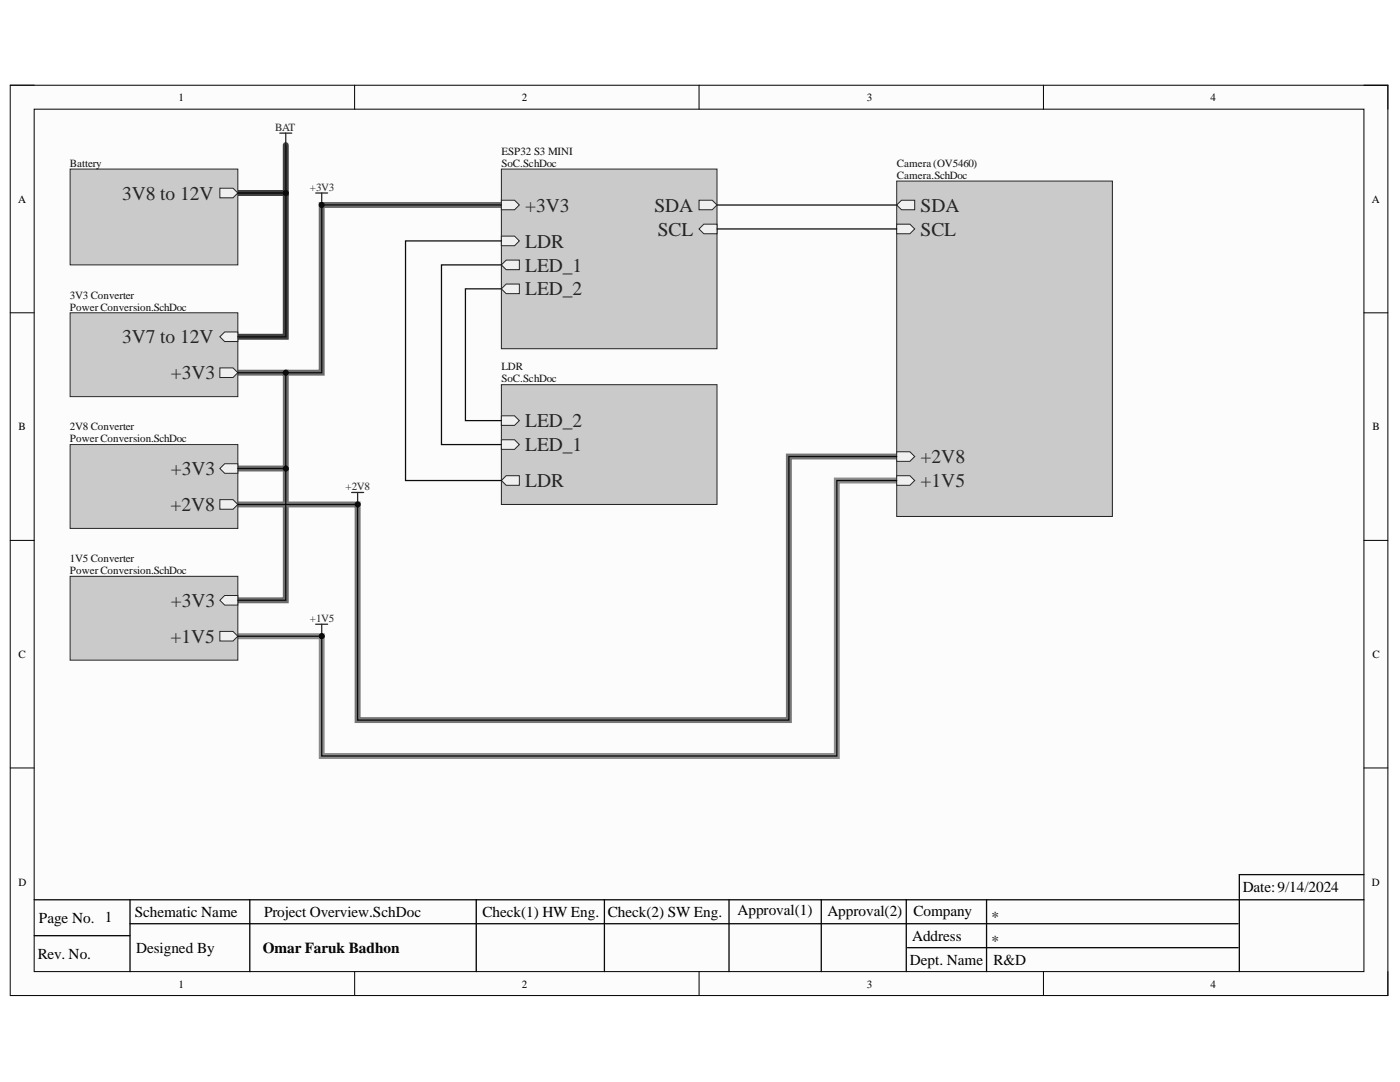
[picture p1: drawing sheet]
<svg xmlns="http://www.w3.org/2000/svg" width="279mm" height="216mm" viewBox="0 0 279 216" stroke-linecap="round" stroke-linejoin="round" font-family="sans-serif">
<path d="M2 17h275v181.7h-275z" fill-rule="evenodd" fill="#fcfcfc"/>
<path d="M2 17h275v181.7h-275z" fill="none" stroke="#000" stroke-width=".2"/>
<path d="M6.8 21.8h265.4v172.1h-265.4z" fill-rule="evenodd" fill="#fcfcfc"/>
<g fill="none" stroke="#000" stroke-width=".2">
<path d="M2 17h4.8M70.8 17v4.8M139.5 17v4.8M208.2 17v4.8M272.2 17h4.8v4.8M6.8 21.8h265.4v172.1h-265.4zM2 62.4h4.8M272.2 62.4h4.8M2 107.8h4.8M272.2 107.8h4.8M2 153.2h4.8M272.2 153.2h4.8"/>
<path d="M70.8 193.9v4.8M139.5 193.9v4.8M208.2 193.9v4.8M277 193.9v4.8"/>
</g>
<path d="M57 29v9.5h-9.5M57 38.5v28.7h-9.5" fill="none" stroke="#3d3d3d" stroke-width="1.2"/>
<path d="M100.1 40.9h-35.9v33.5h-7.2M47.5 74.4h9.5v19.1h-9.5M57 93.5v26.3h-9.5" fill="none" stroke="#6c6c6c" stroke-width="1.2"/>
<path d="M179 91.1h-21.6v52.6h-86v-43h-23.9" fill="none" stroke="#767676" stroke-width="1.2"/>
<path d="M179 95.9h-12v55h-102.8v-23.9h-16.7" fill="none" stroke="#8c8c8c" stroke-width="1.2"/>
<g fill="none" stroke="#000" stroke-width=".25">
<path d="M6.8 179.5h265.4M25.9 179.5v14.4M49.9 179.5v14.4M95 179.5v14.4M120.6 179.5v14.4M145.5 179.5v14.4M163.9 179.5v14.4M180.9 179.5v14.4M196.9 179.5v14.4M247.3 179.5v14.4M272.2 174.5h-24.9v4.8M6.8 186.7h19.1"/>
<path d="M25.9 184.3h221.2M181.1 189.1h66"/>
</g>
<path d="M100.1 33.7h43v35.9h-43z" fill-rule="evenodd" fill="#cacaca"/>
<path d="M100.1 33.7h43v35.9h-43z" fill="none" stroke="#262626" stroke-width=".2"/>
<path d="M139.5 40h2.6l1 .9-1 1h-2.6z" fill-rule="evenodd" fill="#f0f0f0"/>
<path d="M139.5 40h2.6l1 .9-1 1h-2.6z" fill="none" stroke="#262626" stroke-width=".2"/>
<path d="M139.5 45.7l1-1h2.6v1.9h-2.6z" fill-rule="evenodd" fill="#f0f0f0"/>
<path d="M139.5 45.7l1-1h2.6v1.9h-2.6z" fill="none" stroke="#262626" stroke-width=".2"/>
<path d="M100.1 40h2.6l.9 .9-.9 1h-2.6z" fill-rule="evenodd" fill="#f0f0f0"/>
<path d="M100.1 40h2.6l.9 .9-.9 1h-2.6z" fill="none" stroke="#262626" stroke-width=".2"/>
<path d="M100.1 47.1h2.6l.9 1-.9 .9h-2.6z" fill-rule="evenodd" fill="#f0f0f0"/>
<path d="M100.1 47.1h2.6l.9 1-.9 .9h-2.6z" fill="none" stroke="#262626" stroke-width=".2"/>
<path d="M100.1 52.9l.9-1h2.6v1.9h-2.6z" fill-rule="evenodd" fill="#f0f0f0"/>
<path d="M100.1 52.9l.9-1h2.6v1.9h-2.6z" fill="none" stroke="#262626" stroke-width=".2"/>
<path d="M100.1 57.6l.9-.9h2.6v1.9h-2.6z" fill-rule="evenodd" fill="#f0f0f0"/>
<path d="M100.1 57.6l.9-.9h2.6v1.9h-2.6z" fill="none" stroke="#262626" stroke-width=".2"/>
<path d="M179 36.1h43v67h-43z" fill-rule="evenodd" fill="#cacaca"/>
<path d="M179 36.1h43v67h-43z" fill="none" stroke="#262626" stroke-width=".2"/>
<path d="M179 40.9l.9-.9h2.6v1.9h-2.6z" fill-rule="evenodd" fill="#f0f0f0"/>
<path d="M179 40.9l.9-.9h2.6v1.9h-2.6z" fill="none" stroke="#262626" stroke-width=".2"/>
<path d="M179 44.7h2.6l.9 1-.9 .9h-2.6z" fill-rule="evenodd" fill="#f0f0f0"/>
<path d="M179 44.7h2.6l.9 1-.9 .9h-2.6z" fill="none" stroke="#262626" stroke-width=".2"/>
<path d="M179 90.1h2.6l.9 1-.9 1h-2.6z" fill-rule="evenodd" fill="#f0f0f0"/>
<path d="M179 90.1h2.6l.9 1-.9 1h-2.6z" fill="none" stroke="#262626" stroke-width=".2"/>
<path d="M179 94.9h2.6l.9 1-.9 .9h-2.6z" fill-rule="evenodd" fill="#f0f0f0"/>
<path d="M179 94.9h2.6l.9 1-.9 .9h-2.6z" fill="none" stroke="#262626" stroke-width=".2"/>
<path d="M14 33.7h33.5v19.2h-33.5z" fill-rule="evenodd" fill="#cacaca"/>
<path d="M14 33.7h33.5v19.2h-33.5z" fill="none" stroke="#262626" stroke-width=".2"/>
<path d="M43.9 37.6h2.6l1 .9-1 1h-2.6z" fill-rule="evenodd" fill="#f0f0f0"/>
<path d="M43.9 37.6h2.6l1 .9-1 1h-2.6z" fill="none" stroke="#262626" stroke-width=".2"/>
<path d="M14 62.4h33.5v16.7h-33.5z" fill-rule="evenodd" fill="#cacaca"/>
<path d="M14 62.4h33.5v16.7h-33.5z" fill="none" stroke="#262626" stroke-width=".2"/>
<path d="M43.9 67.2l.9-1h2.7v2h-2.7z" fill-rule="evenodd" fill="#f0f0f0"/>
<path d="M43.9 67.2l.9-1h2.7v2h-2.7z" fill="none" stroke="#262626" stroke-width=".2"/>
<path d="M43.9 73.4h2.6l1 1-1 .9h-2.6z" fill-rule="evenodd" fill="#f0f0f0"/>
<path d="M43.9 73.4h2.6l1 1-1 .9h-2.6z" fill="none" stroke="#262626" stroke-width=".2"/>
<path d="M14 88.7h33.5v16.7h-33.5z" fill-rule="evenodd" fill="#cacaca"/>
<path d="M14 88.7h33.5v16.7h-33.5z" fill="none" stroke="#262626" stroke-width=".2"/>
<path d="M43.9 93.5l.9-1h2.7v1.9h-2.7z" fill-rule="evenodd" fill="#f0f0f0"/>
<path d="M43.9 93.5l.9-1h2.7v1.9h-2.7z" fill="none" stroke="#262626" stroke-width=".2"/>
<path d="M43.9 99.7h2.6l1 1-1 .9h-2.6z" fill-rule="evenodd" fill="#f0f0f0"/>
<path d="M43.9 99.7h2.6l1 1-1 .9h-2.6z" fill="none" stroke="#262626" stroke-width=".2"/>
<path d="M14 115h33.5v16.7h-33.5z" fill-rule="evenodd" fill="#cacaca"/>
<path d="M14 115h33.5v16.7h-33.5z" fill="none" stroke="#262626" stroke-width=".2"/>
<path d="M43.9 119.8l.9-1h2.7v1.9h-2.7z" fill-rule="evenodd" fill="#f0f0f0"/>
<path d="M43.9 119.8l.9-1h2.7v1.9h-2.7z" fill="none" stroke="#262626" stroke-width=".2"/>
<path d="M43.9 126h2.6l1 1-1 .9h-2.6z" fill-rule="evenodd" fill="#f0f0f0"/>
<path d="M43.9 126h2.6l1 1-1 .9h-2.6z" fill="none" stroke="#262626" stroke-width=".2"/>
<path d="M55.8 26.6h2.4M57 26.6v2.4M63 38.5h2.4M64.2 38.5v2.4" fill="none" stroke="#262626" stroke-width=".25"/>
<circle cx="64.2" cy="40.9" r=".48" fill="#0e0e0e"/>
<circle cx="64.2" cy="40.9" r=".48" fill="none" stroke="#0e0e0e" stroke-width=".2"/>
<path d="M70.2 98.3h2.4M71.4 98.3v2.4" fill="none" stroke="#262626" stroke-width=".25"/>
<circle cx="71.4" cy="100.7" r=".48" fill="#0e0e0e"/>
<circle cx="71.4" cy="100.7" r=".48" fill="none" stroke="#0e0e0e" stroke-width=".2"/>
<path d="M63 124.6h2.4M64.2 124.6v2.4" fill="none" stroke="#262626" stroke-width=".25"/>
<circle cx="64.2" cy="126.9" r=".48" fill="#0e0e0e"/>
<circle cx="64.2" cy="126.9" r=".48" fill="none" stroke="#0e0e0e" stroke-width=".2"/>
<path d="M100.1 76.8h43v23.9h-43z" fill-rule="evenodd" fill="#cacaca"/>
<path d="M100.1 76.8h43v23.9h-43z" fill="none" stroke="#262626" stroke-width=".2"/>
<path d="M100.1 95.9l.9-1h2.6v1.9h-2.6z" fill-rule="evenodd" fill="#f0f0f0"/>
<path d="M100.1 95.9l.9-1h2.6v1.9h-2.6z" fill="none" stroke="#262626" stroke-width=".2"/>
<path d="M100.1 87.8h2.6l.9 .9-.9 1h-2.6z" fill-rule="evenodd" fill="#f0f0f0"/>
<path d="M100.1 87.8h2.6l.9 .9-.9 1h-2.6z" fill="none" stroke="#262626" stroke-width=".2"/>
<path d="M100.1 83h2.6l.9 .9-.9 1h-2.6z" fill-rule="evenodd" fill="#f0f0f0"/>
<path d="M100.1 83h2.6l.9 .9-.9 1h-2.6z" fill="none" stroke="#262626" stroke-width=".2"/>
<path d="M57 29v9.5h-9.5" fill="none" stroke="#0e0e0e" stroke-width=".25"/>
<circle cx="57" cy="38.5" r=".48" fill="#0e0e0e"/>
<circle cx="57" cy="38.5" r=".48" fill="none" stroke="#0e0e0e" stroke-width=".2"/>
<path d="M57 38.5v28.7h-9.5" fill="none" stroke="#0e0e0e" stroke-width=".25"/>
<circle cx="57" cy="38.5" r=".48" fill="#0e0e0e"/>
<circle cx="57" cy="38.5" r=".48" fill="none" stroke="#0e0e0e" stroke-width=".2"/>
<path d="M47.5 74.4h9.5v19.1h-9.5" fill="none" stroke="#0e0e0e" stroke-width=".25"/>
<circle cx="57" cy="74.4" r=".48" fill="#0e0e0e"/>
<circle cx="57" cy="74.4" r=".48" fill="none" stroke="#0e0e0e" stroke-width=".2"/>
<circle cx="57" cy="93.5" r=".48" fill="#0e0e0e"/>
<circle cx="57" cy="93.5" r=".48" fill="none" stroke="#0e0e0e" stroke-width=".2"/>
<path d="M57 93.5v26.3h-9.5" fill="none" stroke="#0e0e0e" stroke-width=".25"/>
<circle cx="57" cy="93.5" r=".48" fill="#0e0e0e"/>
<circle cx="57" cy="93.5" r=".48" fill="none" stroke="#0e0e0e" stroke-width=".2"/>
<path d="M100.1 40.9h-35.9v33.5h-7.2" fill="none" stroke="#0e0e0e" stroke-width=".25"/>
<circle cx="57" cy="74.4" r=".48" fill="#0e0e0e"/>
<circle cx="57" cy="74.4" r=".48" fill="none" stroke="#0e0e0e" stroke-width=".2"/>
<circle cx="64.2" cy="40.9" r=".48" fill="#0e0e0e"/>
<circle cx="64.2" cy="40.9" r=".48" fill="none" stroke="#0e0e0e" stroke-width=".2"/>
<path d="M179 91.1h-21.6v52.6h-86v-43h-23.9" fill="none" stroke="#0e0e0e" stroke-width=".25"/>
<circle cx="71.4" cy="100.7" r=".48" fill="#0e0e0e"/>
<circle cx="71.4" cy="100.7" r=".48" fill="none" stroke="#0e0e0e" stroke-width=".2"/>
<path d="M179 95.9h-12v55h-102.8v-23.9h-16.7" fill="none" stroke="#0e0e0e" stroke-width=".25"/>
<circle cx="64.2" cy="126.9" r=".48" fill="#0e0e0e"/>
<circle cx="64.2" cy="126.9" r=".48" fill="none" stroke="#0e0e0e" stroke-width=".2"/>
<path d="M100.1 57.6h-7.2v26.3h7.2M100.1 52.9h-12v35.8h12M100.1 48.1h-19.2v47.8h19.2M143.1 40.9h35.9M143.1 45.7h35.9" fill="none" stroke="#0e0e0e" stroke-width=".25"/>
<g font-size="3.9" fill="#262626">
<text x="24.4" y="39.8">3V8 to 12V</text>
<text x="104.8" y="42.2">+3V3</text>
<text x="130.6" y="42.2">SDA</text>
<text x="131.3" y="47">SCL</text>
<text x="183.7" y="42.2">SDA</text>
<text x="183.7" y="47">SCL</text>
<text x="104.8" y="49.4">LDR</text>
<text x="104.8" y="54.2">LED_1</text>
<text x="104.8" y="59">LED_2</text>
<text x="24.4" y="68.5">3V7 to 12V</text>
<text x="34.1" y="75.7">+3V3</text>
<text x="104.8" y="85.3">LED_2</text>
<text x="34.1" y="94.8">+3V3</text>
<text x="104.8" y="90.1">LED_1</text>
<text x="183.7" y="92.4">+2V8</text>
<text x="34" y="102">+2V8</text>
<text x="104.8" y="97.3">LDR</text>
<text x="183.7" y="97.3">+1V5</text>
<text x="34.1" y="121.1">+3V3</text>
<text x="34" y="128.3">+1V5</text>
</g>
<g font-size="3">
<text x="248" y="177.9">Date:9/14/2024</text>
<text x="7.8" y="184.2">Page No. 1</text>
<text x="26.9" y="183">Schematic Name</text>
<text x="52.7" y="183">Project Overview.SchDoc</text>
<text x="96.3" y="183">Check(1) HW Eng.</text>
<text x="121.3" y="183">Check(2) SW Eng.</text>
<text x="147.2" y="182.5">Approval(1)</text>
<text x="165.1" y="182.8">Approval(2)</text>
<text x="182.3" y="182.8">Company</text>
<text x="197.8" y="183.9">*</text>
<text x="7.5" y="191.4">Rev. No.</text>
<text x="27.2" y="190.1">Designed By</text>
<text x="52.4" y="190.1">Omar Faruk Badhon</text>
<text x="182" y="187.7">Address</text>
<text x="197.8" y="188.7">*</text>
<text x="181.6" y="192.6">Dept. Name</text>
<text x="198.3" y="192.6">R&amp;D</text>
</g>
<g font-size="2.2">
<text x="35.6" y="20.1">1</text>
<text x="104.1" y="20.1">2</text>
<text x="173" y="20.1">3</text>
<text x="241.6" y="20.1">4</text>
<text x="3.6" y="40.4">A</text>
<text x="273.8" y="40.4">A</text>
<text x="3.7" y="85.8">B</text>
<text x="273.9" y="85.8">B</text>
<text x="3.7" y="131.3">C</text>
<text x="273.9" y="131.3">C</text>
<text x="3.7" y="176.7">D</text>
<text x="273.8" y="176.7">D</text>
<text x="35.6" y="197">1</text>
<text x="104.1" y="197">2</text>
<text x="173" y="197">3</text>
<text x="241.6" y="197">4</text>
</g>
<g font-size="2.2" fill="#262626">
<text x="54.9" y="26.1">BAT</text>
<text x="61.8" y="38.1">+3V3</text>
<text x="68.9" y="97.9">+2V8</text>
<text x="61.8" y="124.2">+1V5</text>
</g>
<g font-size="2.2" fill="#0e0e0e">
<text x="14" y="33.3">Battery</text>
<text x="100.1" y="30.9">ESP32 S3 MINI</text>
<text x="100.1" y="33.3">SoC.SchDoc</text>
<text x="179" y="33.3">Camera (OV5460)</text>
<text x="179" y="35.7">Camera.SchDoc</text>
<text x="14" y="59.6">3V3 Converter</text>
<text x="14" y="62">PowerConversion.SchDoc</text>
<text x="100.1" y="73.9">LDR</text>
<text x="100.1" y="76.3">SoC.SchDoc</text>
<text x="14" y="85.8">2V8 Converter</text>
<text x="14" y="88.3">PowerConversion.SchDoc</text>
<text x="14" y="112.1">1V5 Converter</text>
<text x="14" y="114.6">PowerConversion.SchDoc</text>
</g>
</svg>
